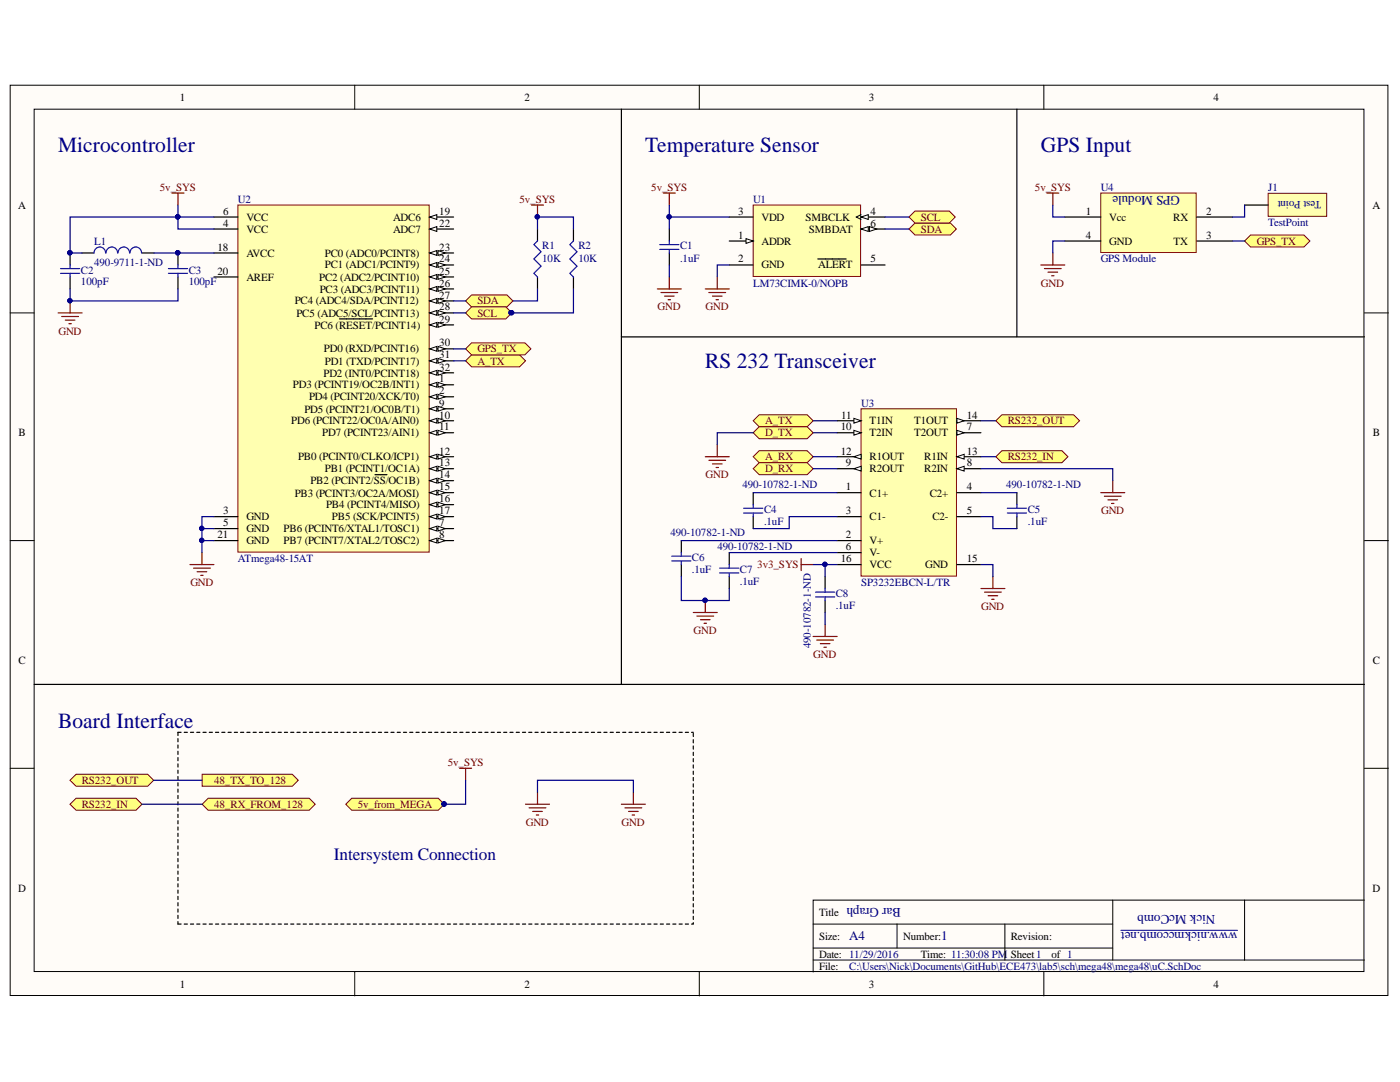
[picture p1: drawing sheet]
# Altium project mega48.PrjPcb
1 sheet, 16 parts. Net scope: flat (ports and power ports of the same name join across sheets).

## Sheet uC.SchDoc
size A4; Organization: Altium Limited; Address1: L3, 12a Rodborough Rd; Address2: Frenchs Forest; Address3: NSW; Address4: Australia 2086; DocumentNumber: 1; SheetNumber: 1; SheetTotal: 1

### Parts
C1  value .1uF  [C0805]  (hidden comment: 0805 style, by default)
C2  value 100pF  [C0805]  (hidden comment: 0805 style, by default)
C3  value 100pF  [C0805]  (hidden comment: 0805 style, by default)
C4  value .1uF  Supplier Part Number 1: 490-10782-1-ND  [C0805]  (hidden comment: 0805 style, by default)
C5  value .1uF  Supplier Part Number 1: 490-10782-1-ND  [C0805]  (hidden comment: 0805 style, by default)
C6  value .1uF  Supplier Part Number 1: 490-10782-1-ND  [C0805]  (hidden comment: 0805 style, by default)
C7  value .1uF  Supplier Part Number 1: 490-10782-1-ND  [C0805]  (hidden comment: 0805 style, by default)
C8  value .1uF  Supplier Part Number 1: 490-10782-1-ND  [C0805]  (hidden comment: 0805 style, by default)
J1  TestPoint  [TEST POINT]
L1  Supplier Part Number 1: 490-9711-1-ND  [L0805]
R1  10K  [J1-0603]
R2  10K  [J1-0603]
U1  LM73CIMK-0/NOPB  [DDC0006A_M]
U2  ATmega48-15AT  [32MA_N]
U3  SP3232EBCN-L/TR  [EXAR-NSOIC-16_N]
U4  GPS Module

### Ports
5v_from_MEGA, 48_RX_FROM_128, 48_TX_TO_128, A_RX, A_TX, D_RX, D_TX, GPS_TX, RS232_IN, RS232_OUT, SCL, SDA

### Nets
3v3_SYS: C8.2 U3.16(VCC)
5v_SYS: C1.2 C2.2 L1.1 R1.2 R2.2 U1.3(VDD) U2.4(VCC) U2.6(VCC) U4.1(Vcc) ; port 5v_from_MEGA
GND: C1.1 C2.1 C3.1 C6.1 C7.1 C8.1 U1.2(GND) U2.3(GND) U2.5(GND) U2.21(GND) U3.8(R2IN) U3.10(T2IN) U3.15(GND) U4.4(GND) ; port D_TX
NetC3_2: C3.2 L1.2 U2.18(AVCC)
NetC4_1: C4.1 U3.3(C1-)
NetC4_2: C4.2 U3.1(C1+)
NetC5_1: C5.1 U3.5(C2-)
NetC5_2: C5.2 U3.4(C2+)
NetC6_2: C6.2 U3.2(V+)
NetC7_2: C7.2 U3.6(V-)
NetJ1_1: J1.1 U4.2(RX)
NetR1_1: R1.1 U1.6(SMBDAT) U2.27(PC4_(ADC4/SDA/PCINT12)) ; port SDA
NetR2_1: R2.1 U1.4(SMBCLK) U2.28(PC5_(ADC5/SCL/PCINT13)) ; port SCL
NetU2_30: U2.30(PD0_(RXD/PCINT16)) U4.3(TX) ; port GPS_TX
NetU2_31: U2.31(PD1_(TXD/PCINT17)) U3.11(T1IN) ; port A_TX
NetU3_9: U3.9(R2OUT) ; port D_RX
NetU3_12: U3.12(R1OUT) ; port A_RX
NetU3_13: U3.13(R1IN) ; port RS232_IN, port 48_RX_FROM_128
NetU3_14: U3.14(T1OUT) ; port RS232_OUT, port 48_TX_TO_128

Not connected (* = marked no-connect by the designer): U1 1(ADDR) 5(~{ALER}T); U2 1(PD3_(PCINT19/OC2B/INT1)) 2(PD4_(PCINT20/XCK/T0)) 7(PB6_(PCINT6/XTAL1/TOSC1)) 8(PB7_(PCINT7/XTAL2/TOSC2)) 9(PD5_(PCINT21/OC0B/T1)) 10(PD6_(PCINT22/OC0A/AIN0)) 11(PD7_(PCINT23/AIN1)) 12(PB0_(PCINT0/CLKO/ICP1)) 13(PB1_(PCINT1/OC1A)) 14(PB2_(PCINT2/~{SS}/OC1B)) 15(PB3_(PCINT3/OC2A/MOSI)) 16(PB4_(PCINT4/MISO)) 17(PB5_(SCK/PCINT5)) 19(ADC6) 20(AREF) 22(ADC7) 23(PC0_(ADC0/PCINT8)) 24(PC1_(ADC1/PCINT9)) 25(PC2_(ADC2/PCINT10)) 26(PC3_(ADC3/PCINT11)) 29(PC6_(~{RESET}/PCINT14)) 32(PD2_(INT0/PCINT18)); U3 7(T2OUT)

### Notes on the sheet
- Microcontroller
- Temperature Sensor
- GPS Input
- RS 232 Transceiver
- Board Interface
- Intersystem Connection
- Bar Graph
- Title
- Size:
- Date:
- A4
- Number:
- Time:
- Revision:
- Sheet
- of
- www.nickmccomb.net
- Nick McComb
- File:
